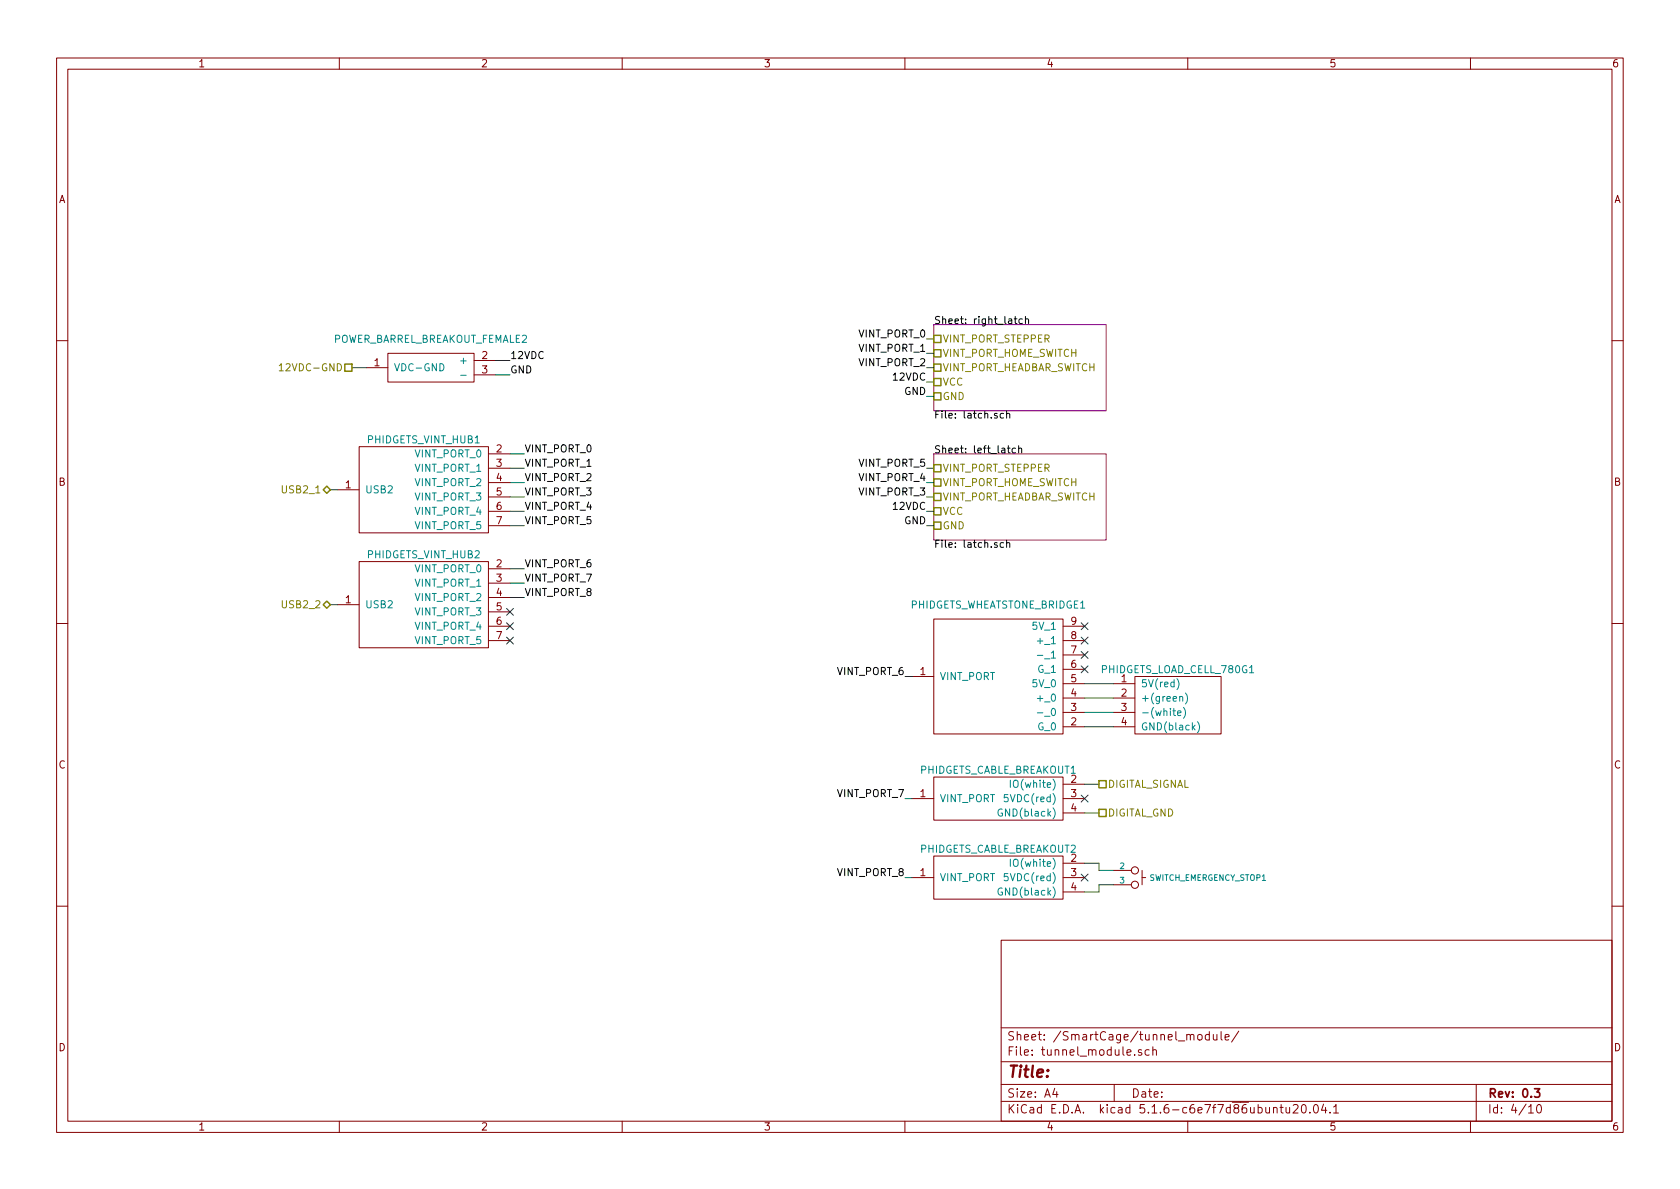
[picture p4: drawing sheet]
EESchema Schematic File Version 4
EELAYER 30 0
EELAYER END
$Descr A4 11693 8268
encoding utf-8
Sheet 4 10
Title ""
Date ""
Rev "0.3"
Comp ""
Comment1 ""
Comment2 ""
Comment3 ""
Comment4 ""
$EndDescr
Text HLabel 2300 3400 0    50   BiDi ~ 0
USB2_1
Text HLabel 2450 2550 0    50   UnSpc ~ 0
12VDC-GND
$Comp
L smart_cage_wiring:PHIDGETS_VINT_HUB PHIDGETS_VINT_HUB?
U 1 1
P 2950 3400
AR Path="/5EDA5871/5EE1EED5/5EE29167" Ref="PHIDGETS_VINT_HUB?"  Part="1" 
AR Path="/5EDA5871/5EE1E8C1/5EE29167" Ref="PHIDGETS_VINT_HUB1"  Part="1" 
F 0 "PHIDGETS_VINT_HUB1" H 2950 3750 50  0000 C CNN
F 1 "PHIDGETS_VINT_HUB" H 2950 3050 50  0001 C CNN
F 2 "" H 2950 3400 50  0001 C CNN
F 3 "" H 2950 3400 50  0001 C CNN
F 4 "phidgets" H 2950 3400 50  0001 C CNN "Vendor"
F 5 "HUB0000_0" H 2950 3400 50  0001 C CNN "PartNumber"
F 6 "VINT Hub Phidget" H 2950 3400 50  0001 C CNN "Description"
	1    2950 3400
	1    0    0    -1  
$EndComp
Wire Wire Line
	3550 3150 3650 3150
Wire Wire Line
	3550 3250 3650 3250
Wire Wire Line
	3550 3350 3650 3350
Wire Wire Line
	3550 3450 3650 3450
Wire Wire Line
	3550 3550 3650 3550
Wire Wire Line
	3550 3650 3650 3650
Text Label 3650 3150 0    50   ~ 0
VINT_PORT_0
Text Label 3650 3250 0    50   ~ 0
VINT_PORT_1
Text Label 3650 3350 0    50   ~ 0
VINT_PORT_2
Text Label 3650 3450 0    50   ~ 0
VINT_PORT_3
Text Label 3650 3550 0    50   ~ 0
VINT_PORT_4
Text Label 3650 3650 0    50   ~ 0
VINT_PORT_5
$Comp
L smart_cage_wiring:POWER_BARREL_BREAKOUT_FEMALE POWER_BARREL_BREAKOUT_FEMALE?
U 1 1
P 3000 2550
AR Path="/5EDA5871/5EE1EED5/5EE2917C" Ref="POWER_BARREL_BREAKOUT_FEMALE?"  Part="1" 
AR Path="/5EDA5871/5EE1E8C1/5EE2917C" Ref="POWER_BARREL_BREAKOUT_FEMALE2"  Part="1" 
F 0 "POWER_BARREL_BREAKOUT_FEMALE2" H 3000 2750 50  0000 C CNN
F 1 "POWER_BARREL_BREAKOUT_FEMALE" H 3000 2350 50  0001 C CNN
F 2 "" H 3000 2550 50  0001 C CNN
F 3 "" H 3000 2550 50  0001 C CNN
F 4 " ADAPT TERM BL 2POS TO 2.1MM JCK" H 3000 2550 50  0001 C CNN "Description"
F 5 "1568-1510-ND " H 3000 2550 50  0001 C CNN "PartNumber"
F 6 "digikey" H 3000 2550 50  0001 C CNN "Vendor"
	1    3000 2550
	1    0    0    -1  
$EndComp
Wire Wire Line
	2450 2550 2550 2550
Wire Wire Line
	3450 2500 3550 2500
Wire Wire Line
	3450 2600 3550 2600
Text Label 3550 2500 0    50   ~ 0
12VDC
Text Label 3550 2600 0    50   ~ 0
GND
Wire Wire Line
	2300 3400 2350 3400
Text HLabel 2300 4200 0    50   BiDi ~ 0
USB2_2
$Comp
L smart_cage_wiring:PHIDGETS_VINT_HUB PHIDGETS_VINT_HUB?
U 1 1
P 2950 4200
AR Path="/5EDA5871/5EE1EED5/5EE126F8" Ref="PHIDGETS_VINT_HUB?"  Part="1" 
AR Path="/5EDA5871/5EE1E8C1/5EE126F8" Ref="PHIDGETS_VINT_HUB2"  Part="1" 
F 0 "PHIDGETS_VINT_HUB2" H 2950 4550 50  0000 C CNN
F 1 "PHIDGETS_VINT_HUB" H 2950 3850 50  0001 C CNN
F 2 "" H 2950 4200 50  0001 C CNN
F 3 "" H 2950 4200 50  0001 C CNN
F 4 "phidgets" H 2950 4200 50  0001 C CNN "Vendor"
F 5 "HUB0000_0" H 2950 4200 50  0001 C CNN "PartNumber"
F 6 "VINT Hub Phidget" H 2950 4200 50  0001 C CNN "Description"
	1    2950 4200
	1    0    0    -1  
$EndComp
Wire Wire Line
	3550 3950 3650 3950
Wire Wire Line
	3550 4050 3650 4050
Wire Wire Line
	3550 4150 3650 4150
Text Label 3650 3950 0    50   ~ 0
VINT_PORT_6
Text Label 3650 4050 0    50   ~ 0
VINT_PORT_7
Text Label 3650 4150 0    50   ~ 0
VINT_PORT_8
Wire Wire Line
	2300 4200 2350 4200
$Sheet
S 6500 2250 1200 600 
U 5EE26FC2
F0 "right_latch" 50
F1 "latch.sch" 50
F2 "VINT_PORT_STEPPER" U L 6500 2350 50 
F3 "VINT_PORT_HOME_SWITCH" U L 6500 2450 50 
F4 "VCC" U L 6500 2650 50 
F5 "GND" U L 6500 2750 50 
F6 "VINT_PORT_HEADBAR_SWITCH" U L 6500 2550 50 
$EndSheet
Wire Wire Line
	6500 2350 6450 2350
Wire Wire Line
	6500 2450 6450 2450
Wire Wire Line
	6500 2550 6450 2550
Wire Wire Line
	6500 2650 6450 2650
Wire Wire Line
	6500 2750 6450 2750
Text Label 6450 2650 2    50   ~ 0
12VDC
Text Label 6450 2750 2    50   ~ 0
GND
Text Label 6450 2350 2    50   ~ 0
VINT_PORT_0
Text Label 6450 2450 2    50   ~ 0
VINT_PORT_1
Text Label 6450 2550 2    50   ~ 0
VINT_PORT_2
$Sheet
S 6500 3150 1200 600 
U 5EE39764
F0 "left_latch" 50
F1 "latch.sch" 50
F2 "VINT_PORT_STEPPER" U L 6500 3250 50 
F3 "VCC" U L 6500 3550 50 
F4 "GND" U L 6500 3650 50 
F5 "VINT_PORT_HEADBAR_SWITCH" U L 6500 3450 50 
F6 "VINT_PORT_HOME_SWITCH" U L 6500 3350 50 
$EndSheet
Wire Wire Line
	6500 3250 6450 3250
Wire Wire Line
	6500 3350 6450 3350
Wire Wire Line
	6500 3450 6450 3450
Wire Wire Line
	6500 3550 6450 3550
Wire Wire Line
	6500 3650 6450 3650
Text Label 6450 3550 2    50   ~ 0
12VDC
Text Label 6450 3650 2    50   ~ 0
GND
Text Label 6450 3250 2    50   ~ 0
VINT_PORT_5
Text Label 6450 3350 2    50   ~ 0
VINT_PORT_4
Text Label 6450 3450 2    50   ~ 0
VINT_PORT_3
$Comp
L smart_cage_wiring:PHIDGETS_LOAD_CELL_780G PHIDGETS_LOAD_CELL_780G1
U 1 1
P 8200 4900
F 0 "PHIDGETS_LOAD_CELL_780G1" H 8200 5150 50  0000 C CNN
F 1 "PHIDGETS_LOAD_CELL_780G" H 8200 4650 50  0001 C CNN
F 2 "" H 8200 4900 50  0001 C CNN
F 3 "" H 8200 4900 50  0001 C CNN
F 4 "phidgets" H 8200 4900 50  0001 C CNN "Vendor"
F 5 "3132_0 " H 8200 4900 50  0001 C CNN "PartNumber"
F 6 "Micro Load Cell (0-780g)" H 8200 4900 50  0001 C CNN "Description"
	1    8200 4900
	1    0    0    -1  
$EndComp
$Comp
L smart_cage_wiring:PHIDGETS_WHEATSTONE_BRIDGE PHIDGETS_WHEATSTONE_BRIDGE1
U 1 1
P 6950 4700
F 0 "PHIDGETS_WHEATSTONE_BRIDGE1" H 6950 5200 50  0000 C CNN
F 1 "PHIDGETS_WHEATSTONE_BRIDGE" H 6950 4250 50  0001 C CNN
F 2 "" H 6950 4700 50  0001 C CNN
F 3 "" H 6950 4700 50  0001 C CNN
F 4 "phidgets" H 6950 4700 50  0001 C CNN "Vendor"
F 5 "DAQ1500_0" H 6950 4700 50  0001 C CNN "PartNumber"
F 6 "Wheatstone Bridge Phidget" H 6950 4700 50  0001 C CNN "Description"
	1    6950 4700
	1    0    0    -1  
$EndComp
Wire Wire Line
	7550 4750 7750 4750
Wire Wire Line
	7550 4850 7750 4850
Wire Wire Line
	7550 4950 7750 4950
Wire Wire Line
	7550 5050 7750 5050
NoConn ~ 7550 4650
NoConn ~ 7550 4550
NoConn ~ 7550 4450
NoConn ~ 7550 4350
Text Label 6300 4700 2    50   ~ 0
VINT_PORT_6
Wire Wire Line
	6300 4700 6350 4700
$Comp
L smart_cage_wiring:PHIDGETS_CABLE_BREAKOUT PHIDGETS_CABLE_BREAKOUT1
U 1 1
P 6950 5550
F 0 "PHIDGETS_CABLE_BREAKOUT1" H 6950 5750 50  0000 C CNN
F 1 "PHIDGETS_CABLE_BREAKOUT" H 6950 5350 50  0001 C CNN
F 2 "" H 6950 5550 50  0001 C CNN
F 3 "" H 6950 5550 50  0001 C CNN
F 4 "phidgets" H 6950 5550 50  0001 C CNN "Vendor"
F 5 "3002_0" H 6950 5550 50  0001 C CNN "PartNumber"
F 6 "Phidget Cable 60cm" H 6950 5550 50  0001 C CNN "Description"
	1    6950 5550
	1    0    0    -1  
$EndComp
NoConn ~ 3550 4250
NoConn ~ 3550 4350
NoConn ~ 3550 4450
Text HLabel 7650 5450 2    50   UnSpc ~ 0
DIGITAL_SIGNAL
Text HLabel 7650 5650 2    50   UnSpc ~ 0
DIGITAL_GND
Wire Wire Line
	7550 5450 7650 5450
Wire Wire Line
	7550 5650 7650 5650
NoConn ~ 7550 5550
Text Label 6300 5550 2    50   ~ 0
VINT_PORT_7
Wire Wire Line
	6300 5550 6350 5550
$Comp
L smart_cage_wiring:PHIDGETS_CABLE_BREAKOUT PHIDGETS_CABLE_BREAKOUT2
U 1 1
P 6950 6100
F 0 "PHIDGETS_CABLE_BREAKOUT2" H 6950 6300 50  0000 C CNN
F 1 "PHIDGETS_CABLE_BREAKOUT" H 6950 5900 50  0001 C CNN
F 2 "" H 6950 6100 50  0001 C CNN
F 3 "" H 6950 6100 50  0001 C CNN
F 4 "phidgets" H 6950 6100 50  0001 C CNN "Vendor"
F 5 "3002_0" H 6950 6100 50  0001 C CNN "PartNumber"
F 6 "Phidget Cable 60cm" H 6950 6100 50  0001 C CNN "Description"
	1    6950 6100
	1    0    0    -1  
$EndComp
Wire Wire Line
	7550 6000 7650 6000
Wire Wire Line
	7550 6200 7650 6200
NoConn ~ 7550 6100
Text Label 6300 6100 2    50   ~ 0
VINT_PORT_8
Wire Wire Line
	6300 6100 6350 6100
$Comp
L smart_cage_wiring:SWITCH_EMERGENCY_STOP SWITCH_EMERGENCY_STOP1
U 1 1
P 7900 6100
F 0 "SWITCH_EMERGENCY_STOP1" H 8000 6100 40  0000 L CNN
F 1 "SWITCH_EMERGENCY_STOP" H 7900 6000 40  0001 C CNN
F 2 "" H 8000 6300 60  0001 C CNN
F 3 "" V 7850 6100 60  0000 C CNN
	1    7900 6100
	1    0    0    -1  
$EndComp
Wire Wire Line
	7650 6000 7650 6050
Wire Wire Line
	7650 6050 7750 6050
Wire Wire Line
	7650 6200 7650 6150
Wire Wire Line
	7650 6150 7750 6150
$EndSCHEMATC
